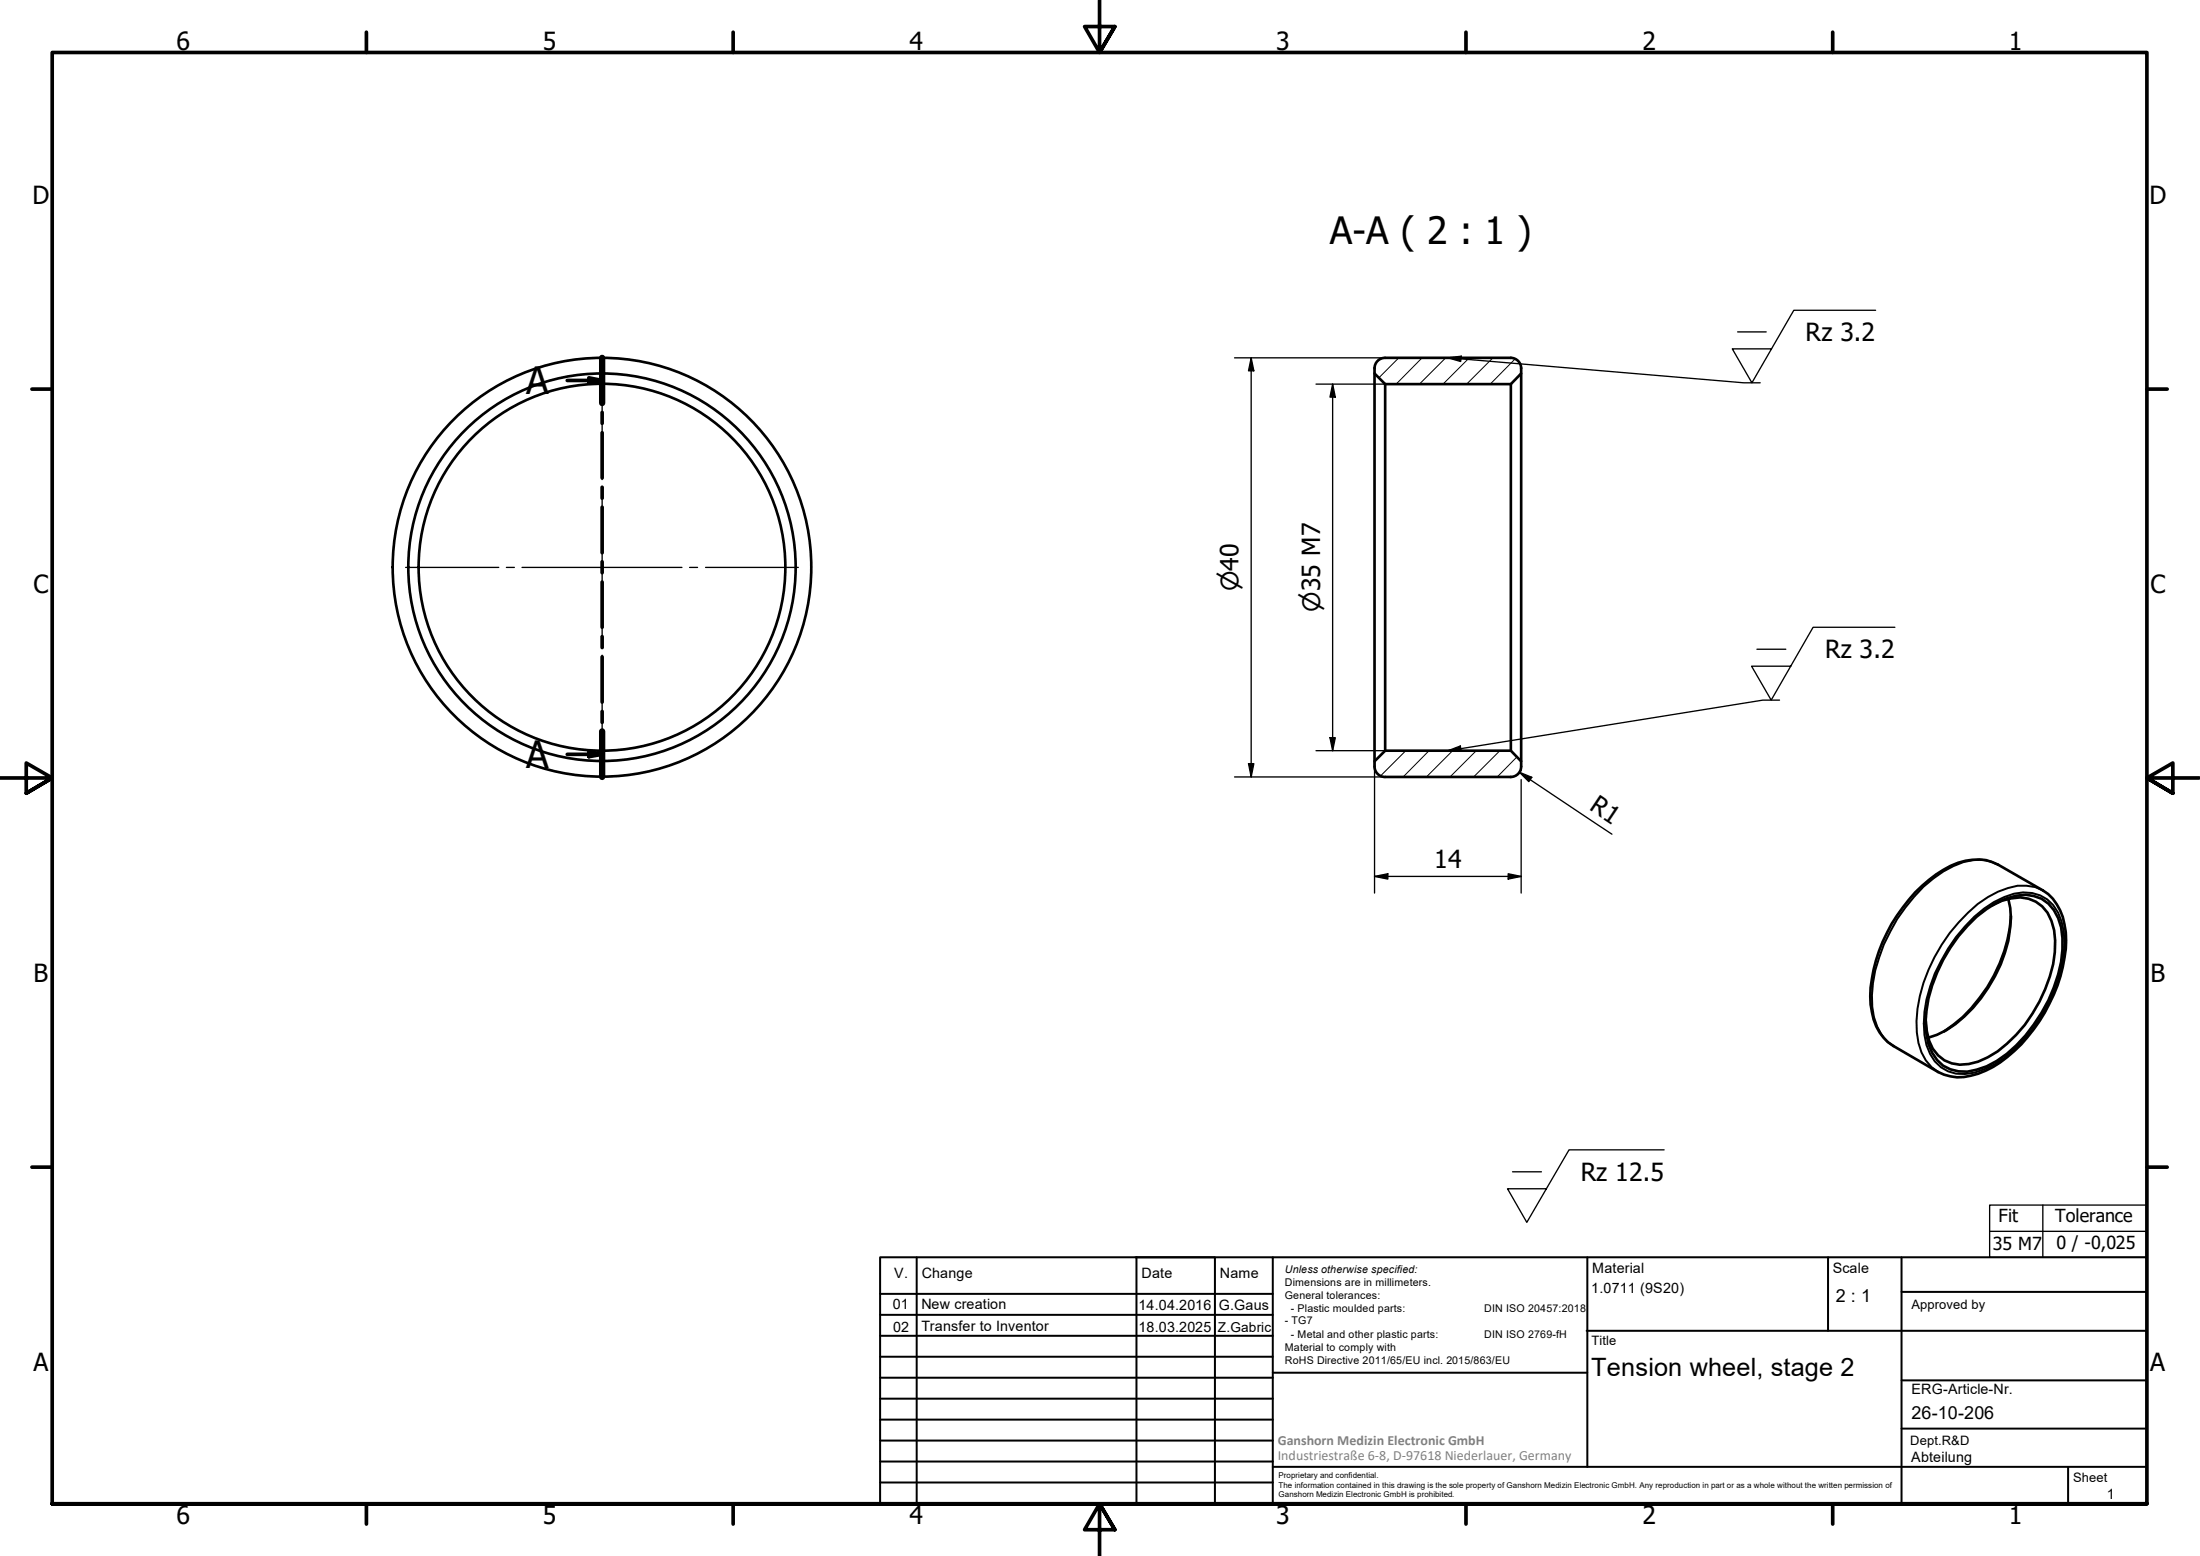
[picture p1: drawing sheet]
<svg xmlns="http://www.w3.org/2000/svg" width="420mm" height="297mm" viewBox="0 0 420 297" stroke-linecap="round" stroke-linejoin="round" font-family="sans-serif">
<!-- layer: Hatch (ISO) -->
<path d="M267.1 68.3l-3.8 3.8M271.6 68.3l-5 5M276.1 68.3l-5 5M280.6 68.3l-5 5M285.1 68.3l-5 5M289.4 68.5l-4.8 4.8M268.5 143.3l-4.8 4.8M272.9 143.3l-4.9 5M277.4 143.3l-5 5M281.9 143.3l-5 5M286.4 143.3l-5 5M289.7 144.5l-3.8 3.8" fill="none" stroke="#000" stroke-width=".19"/>
<!-- layer: Visible (ISO) -->
<g fill="none" stroke="#000" stroke-width=".51">
<path d="M262.5 70.3v1l2 2h24l2-2v-1M262.5 71.3v74M264.5 68.3a2 2 0 0 0-2 2M264.5 68.3h24a2 2 0 0 1 2 2M264.5 73.3v70M288.5 73.3v70M290.5 71.3v74M262.5 146.3v-1l2-2h24l2 2v1M262.5 146.3a2 2 0 0 0 2 2M290.5 146.3a2 2 0 0 1-2 2h-24M365.8 170.4a21 21 0 0 1 9.5-6.1 8.8 8.8 0 0 1 6.3 .8l8.5 4.9a10 10 0 0 1 4.4 8 28.7 28.7 0 0 1-6.1 18.5 23.9 23.9 0 0 1-10.6 8.5 9 9 0 0 1-7.7-.4l-8.5-4.9a9.1 9.1 0 0 1-4.1-6.5 21.2 21.2 0 0 1 1.3-11.6 32 32 0 0 1 7-11.2zM377.5 175a15.3 15.3 0 0 1 9.3-4.2 6.6 6.6 0 0 1 6.3 4.4 16.6 16.6 0 0 1 0 10.8 30.3 30.3 0 0 1-11.8 16.6 12.1 12.1 0 0 1-7.3 1.9 7.3 7.3 0 0 1-6.1-7.1 22.2 22.2 0 0 1 2.1-11.7 30.7 30.7 0 0 1 7.5-10.7z"/>
<path d="M380.5 172.8a9.7 9.7 0 0 1 6.9-1.2 6.5 6.5 0 0 1 4.4 4.2 16.3 16.3 0 0 1-.3 10.6 26.6 26.6 0 0 1-11.9 15.5 8.8 8.8 0 0 1-8.3 .5 7.4 7.4 0 0 1-3.3-5.6l-.2-1.9M383.5 171.6a16.2 16.2 0 0 1 0 8 28.4 28.4 0 0 1-11.8 17l-1.7 .9-1.8 .6M384 174.9a29.2 29.2 0 0 1-12.7 22"/>
<circle cx="115" cy="108.3" r="35"/>
<circle cx="115" cy="108.3" r="37"/>
<circle cx="115" cy="108.3" r="40"/>
</g>
<!-- layer: Visible Narrow (ISO) -->
<path d="M377.1 175a16.4 16.4 0 0 1 9.3-4.6 7 7 0 0 1 7.3 5.5 17 17 0 0 1 0 8.7 31 31 0 0 1-10.9 17.4 15.3 15.3 0 0 1-7.5 3 7 7 0 0 1-7.4-5.5 21.6 21.6 0 0 1 1.6-13.6 33.5 33.5 0 0 1 7.6-10.9zM381.6 165.1a8.1 8.1 0 0 0-6.6-.5 23.4 23.4 0 0 0-11.1 8.6 30.5 30.5 0 0 0-6.4 16.8 11.9 11.9 0 0 0 2.9 8.8l1.2 .9M390.1 170a8.5 8.5 0 0 0-6.6-.5 20.1 20.1 0 0 0-9.4 6.6 31 31 0 0 0-8.1 18.8 11.7 11.7 0 0 0 2.9 8.8l1.2 .9" fill="none" stroke="#000" stroke-width=".38"/>
<!-- layer: Section Line (ISO) -->
<g fill="none" stroke="#000" stroke-width=".7">
<path d="M108.3 72.6h6.7M112.5 72.1l2.5 .5-2.5 .5zM115 68.3v8.6M115 78.7v2.1M115 82.6v8.6M115 93v2.1M115 96.8v8.7M115 107.2v2.1M115 111.1v8.6M115 121.5v2.1M115 125.4v8.6M115 135.8v2.1"/>
<path d="M115 139.6v8.7M108.3 144h6.7M112.5 143.5l2.5 .5-2.5 .4z"/>
</g>
<path d="M115 68.3v8.6M115 139.6v8.7" fill="none" stroke="#000" stroke-width="1.2"/>
<path d="M112.5 72.1l2.5 .5-2.5 .5zM112.5 143.5l2.5 .5-2.5 .4z" fill="#000"/>
<!-- layer: Border (ISO) -->
<g fill="none" stroke="#000" stroke-width=".7">
<path d="M70 6.1v3.9M140 6.1v3.9M210 0v10l-2.9-4.9h5.8l-2.9 4.9 2.9-4.9M280 6.1v3.9M350 6.1v3.9M6.1 74.3h3.9M410 74.3h3.9M0 148.5h10l-5-2.8v5.7l5-2.9-5 2.9M420 148.5h-10l5-2.8v5.7l-5-2.9 5 2.9M6.1 222.8h3.9M410 222.8h3.9M10 287.1v-277.1h400v277.1h-400h400"/>
<path d="M70 287.1v3.8M140 287.1v3.8M212.9 292l-2.9-4.9 2.9 4.9h-5.8l2.9-4.9v9.9M280 287.1v3.8M350 287.1v3.8"/>
</g>
<!-- layer: TitleBlock -->
<g fill="none" stroke="#000" stroke-width=".38">
<path d="M168.1 251h75M168.1 247h75M168.1 255h75M168.1 259h75M175.1 240v47M216.9 240h15M217 240v47M232 240v47M243.1 240.1v46.9h-75v-47h241.9v47.1h-167M303 254h107M303.1 240v40M349.1 240v14"/>
<path d="M363.2 240v47.1M363.2 246.6h46.8M168.1 271h75M168.1 263h75M168.1 267h75M168.1 275h75M168.1 279h75M243.1 262.1h60M363.2 272.7h46.8M363.2 263.5h46.8M168.1 283h75M216.9 287h15"/>
<path d="M243.1 280h166.9M395 280.1v7"/>
</g>
<!-- layer: Sketch Geometry (ISO) -->
<path d="M380 230h30v10h-30zM380 235.1h30M390.1 230v10" fill="none" stroke="#000" stroke-width=".25"/>
<!-- layer: Dimension (ISO) -->
<g fill="none" stroke="#000" stroke-width=".25">
<path d="M235.8 68.3h28.7M239 68.3l.5 2.5h-1.1zM239 68.3v80M251.3 73.3h13.2M254.5 73.3l.5 2.5h-1zM254.5 73.3v70M235.8 148.3h28.7M238.4 145.8h1.1l-.5 2.5zM251.3 143.3h13.2M254 140.8h1l-.5 2.5zM262.5 145.3v25.2M290.2 147.4l2.3 1-.5 .8z"/>
<path d="M290.2 147.4l17.6 11.8M290.5 145.3v1.8M290.5 148.8v21.7M262.5 167.3l2.5-.5v1zM262.5 167.3h28M288 166.8l2.5 .5-2.5 .5z"/>
</g>
<path d="M239 68.3l.5 2.5h-1.1zM254.5 73.3l.5 2.5h-1zM238.4 145.8h1.1l-.5 2.5zM254 140.8h1l-.5 2.5zM290.2 147.4l2.3 1-.5 .8zM262.5 167.3l2.5-.5v1zM288 166.8l2.5 .5-2.5 .5z" fill="#000"/>
<!-- layer: Symbol (ISO) -->
<path d="M358.2 59.2h-15.6l-8 13.9-3.8-6.5h7.5M276.5 68.3l2.6-.3-.1 1zM276.5 68.3l56.5 4.8h3.2M331.9 63.4h5.4M361.9 119.7h-15.6l-8 14-3.8-6.5h7.5M335.5 123.9h5.6M339.9 133.7h-3.2l-60.2 9.6M276.5 143.3l2.4-.9 .2 1zM317.8 219.5h-18.1l-8.1 13.8-3.7-6.4h7.4M288.9 223.7h5.5" fill="none" stroke="#000" stroke-width=".25"/>
<path d="M276.5 68.3l2.6-.3-.1 1zM276.5 143.3l2.4-.9 .2 1z" fill="#000"/>
<!-- layer: Center Mark (ISO) -->
<path d="M115 70.8v17.8M115 90.1v1.5M115 93.1v30.5M77.5 108.3h17.7M96.7 108.3h1.5M99.7 108.3h30.5M131.7 108.3h1.5M134.7 108.3h17.8M115 125.1v1.4M115 128.1v17.7" fill="none" stroke="#000" stroke-width=".25"/>
<g font-size="7.2">
<text x="254" y="46.7">A-A ( 2 : 1 )</text>
<text x="100.5" y="75.3">A</text>
<text x="100.5" y="146.6">A</text>
</g>
<g font-size="4.8">
<text x="33.7" y="9.6">6</text>
<text x="103.7" y="9.6">5</text>
<text x="173.7" y="9.6">4</text>
<text x="243.7" y="9.6">3</text>
<text x="313.7" y="9.6">2</text>
<text x="383.7" y="9.6">1</text>
<text x="6.2" y="38.9">D</text>
<text x="410.5" y="38.9">D</text>
<text x="344.8" y="65.1">Rz 3.2</text>
<text x="6.4" y="113.1">C</text>
<text x="410.7" y="113.1">C</text>
<text x="348.6" y="125.7">Rz 3.2</text>
<text x="303.4" y="154.5" transform="rotate(34 303.4 154.5)">R1</text>
<text x="273.9" y="165.8">14</text>
<text x="6.4" y="187.4">B</text>
<text x="410.7" y="187.4">B</text>
<text x="301.9" y="225.4">Rz 12.5</text>
<text x="6.4" y="261.7">A</text>
<text x="303.9" y="262.6">Tension wheel, stage 2</text>
<text x="410.7" y="261.7">A</text>
<text x="33.7" y="290.9">6</text>
<text x="103.7" y="290.9">5</text>
<text x="173.7" y="290.9">4</text>
<text x="243.7" y="290.9">3</text>
<text x="313.7" y="290.9">2</text>
<text x="383.7" y="290.9">1</text>
</g>
<g font-size="4.6">
<text x="236.5" y="112.9" transform="rotate(-90 236.5 112.9)">⌀40</text>
<text x="252.1" y="116.8" transform="rotate(-90 252.1 116.8)">⌀35 M7</text>
</g>
<g font-size="3.4">
<text x="381.7" y="233.3">Fit</text>
<text x="392.5" y="233.3">Tolerance</text>
<text x="380.6" y="238.6">35 M7</text>
<text x="392.7" y="238.4">0 / -0,025</text>
<text x="350.6" y="248.5">2 : 1</text>
<text x="365.1" y="270.9">26-10-206</text>
</g>
<g font-size="2.7">
<text x="170.8" y="244">V.</text>
<text x="176" y="244">Change</text>
<text x="218" y="244">Date</text>
<text x="233" y="244">Name</text>
<text x="304.1" y="243">Material</text>
<text x="350" y="243.1">Scale</text>
<text x="170.5" y="249.9">01</text>
<text x="176" y="249.9">New creation</text>
<text x="217.4" y="250">14.04.2016</text>
<text x="232.8" y="250">G.Gaus</text>
<text x="303.9" y="246.8">1.0711 (9S20)</text>
<text x="170.6" y="254.3">02</text>
<text x="176" y="254">Transfer to Inventor</text>
<text x="217.4" y="254.2">18.03.2025</text>
<text x="365.1" y="266.1">ERG-Article-Nr.</text>
<text x="365" y="279">Abteilung</text>
<text x="402.3" y="286.2">1</text>
</g>
<g font-size="2.7" fill="#808080">
<text x="244" y="275.8">Ganshorn Medizin Electronic GmbH</text>
<text x="244" y="278.7">Industriestraße 6-8, D-97618 Niederlauer, Germany</text>
</g>
<text font-size="2.6" x="232.6" y="254.2">Z.Gabric</text>
<g font-size="2.5">
<text x="365.1" y="249.9">Approved by</text>
<text x="304" y="256.8">Title</text>
<text x="364.8" y="275.8">Dept.R&amp;D</text>
<text x="395.9" y="282.9">Sheet</text>
</g>
<g font-size="2">
<text x="245.4" y="242.9">Unless otherwise specified:</text>
<text x="245.4" y="245.4">Dimensions are in millimeters.</text>
<text x="245.4" y="247.9">General tolerances:</text>
<text x="246.5" y="250.4">- Plastic moulded parts:</text>
<text x="283.5" y="250.4">DIN ISO 20457:2018</text>
<text x="245.4" y="252.8">- TG7</text>
<text x="245.4" y="257.9">Material to comply with</text>
<text x="246.5" y="255.4">- Metal and other plastic parts:</text>
<text x="283.5" y="255.4">DIN ISO 2769-fH</text>
<text x="245.4" y="260.3">RoHS Directive 2011/65/EU incl. 2015/863/EU</text>
</g>
<g font-size="1.5">
<text x="244.2" y="282.2">Proprietary and confidential.</text>
<text x="244.2" y="284">The information contained in this drawing is the sole property of Ganshorn Medizin Electronic GmbH. Any reproduction in part or as a whole without the written permission of</text>
<text x="244.2" y="285.8">Ganshorn Medizin Electronic GmbH is prohibited.</text>
</g>
</svg>
